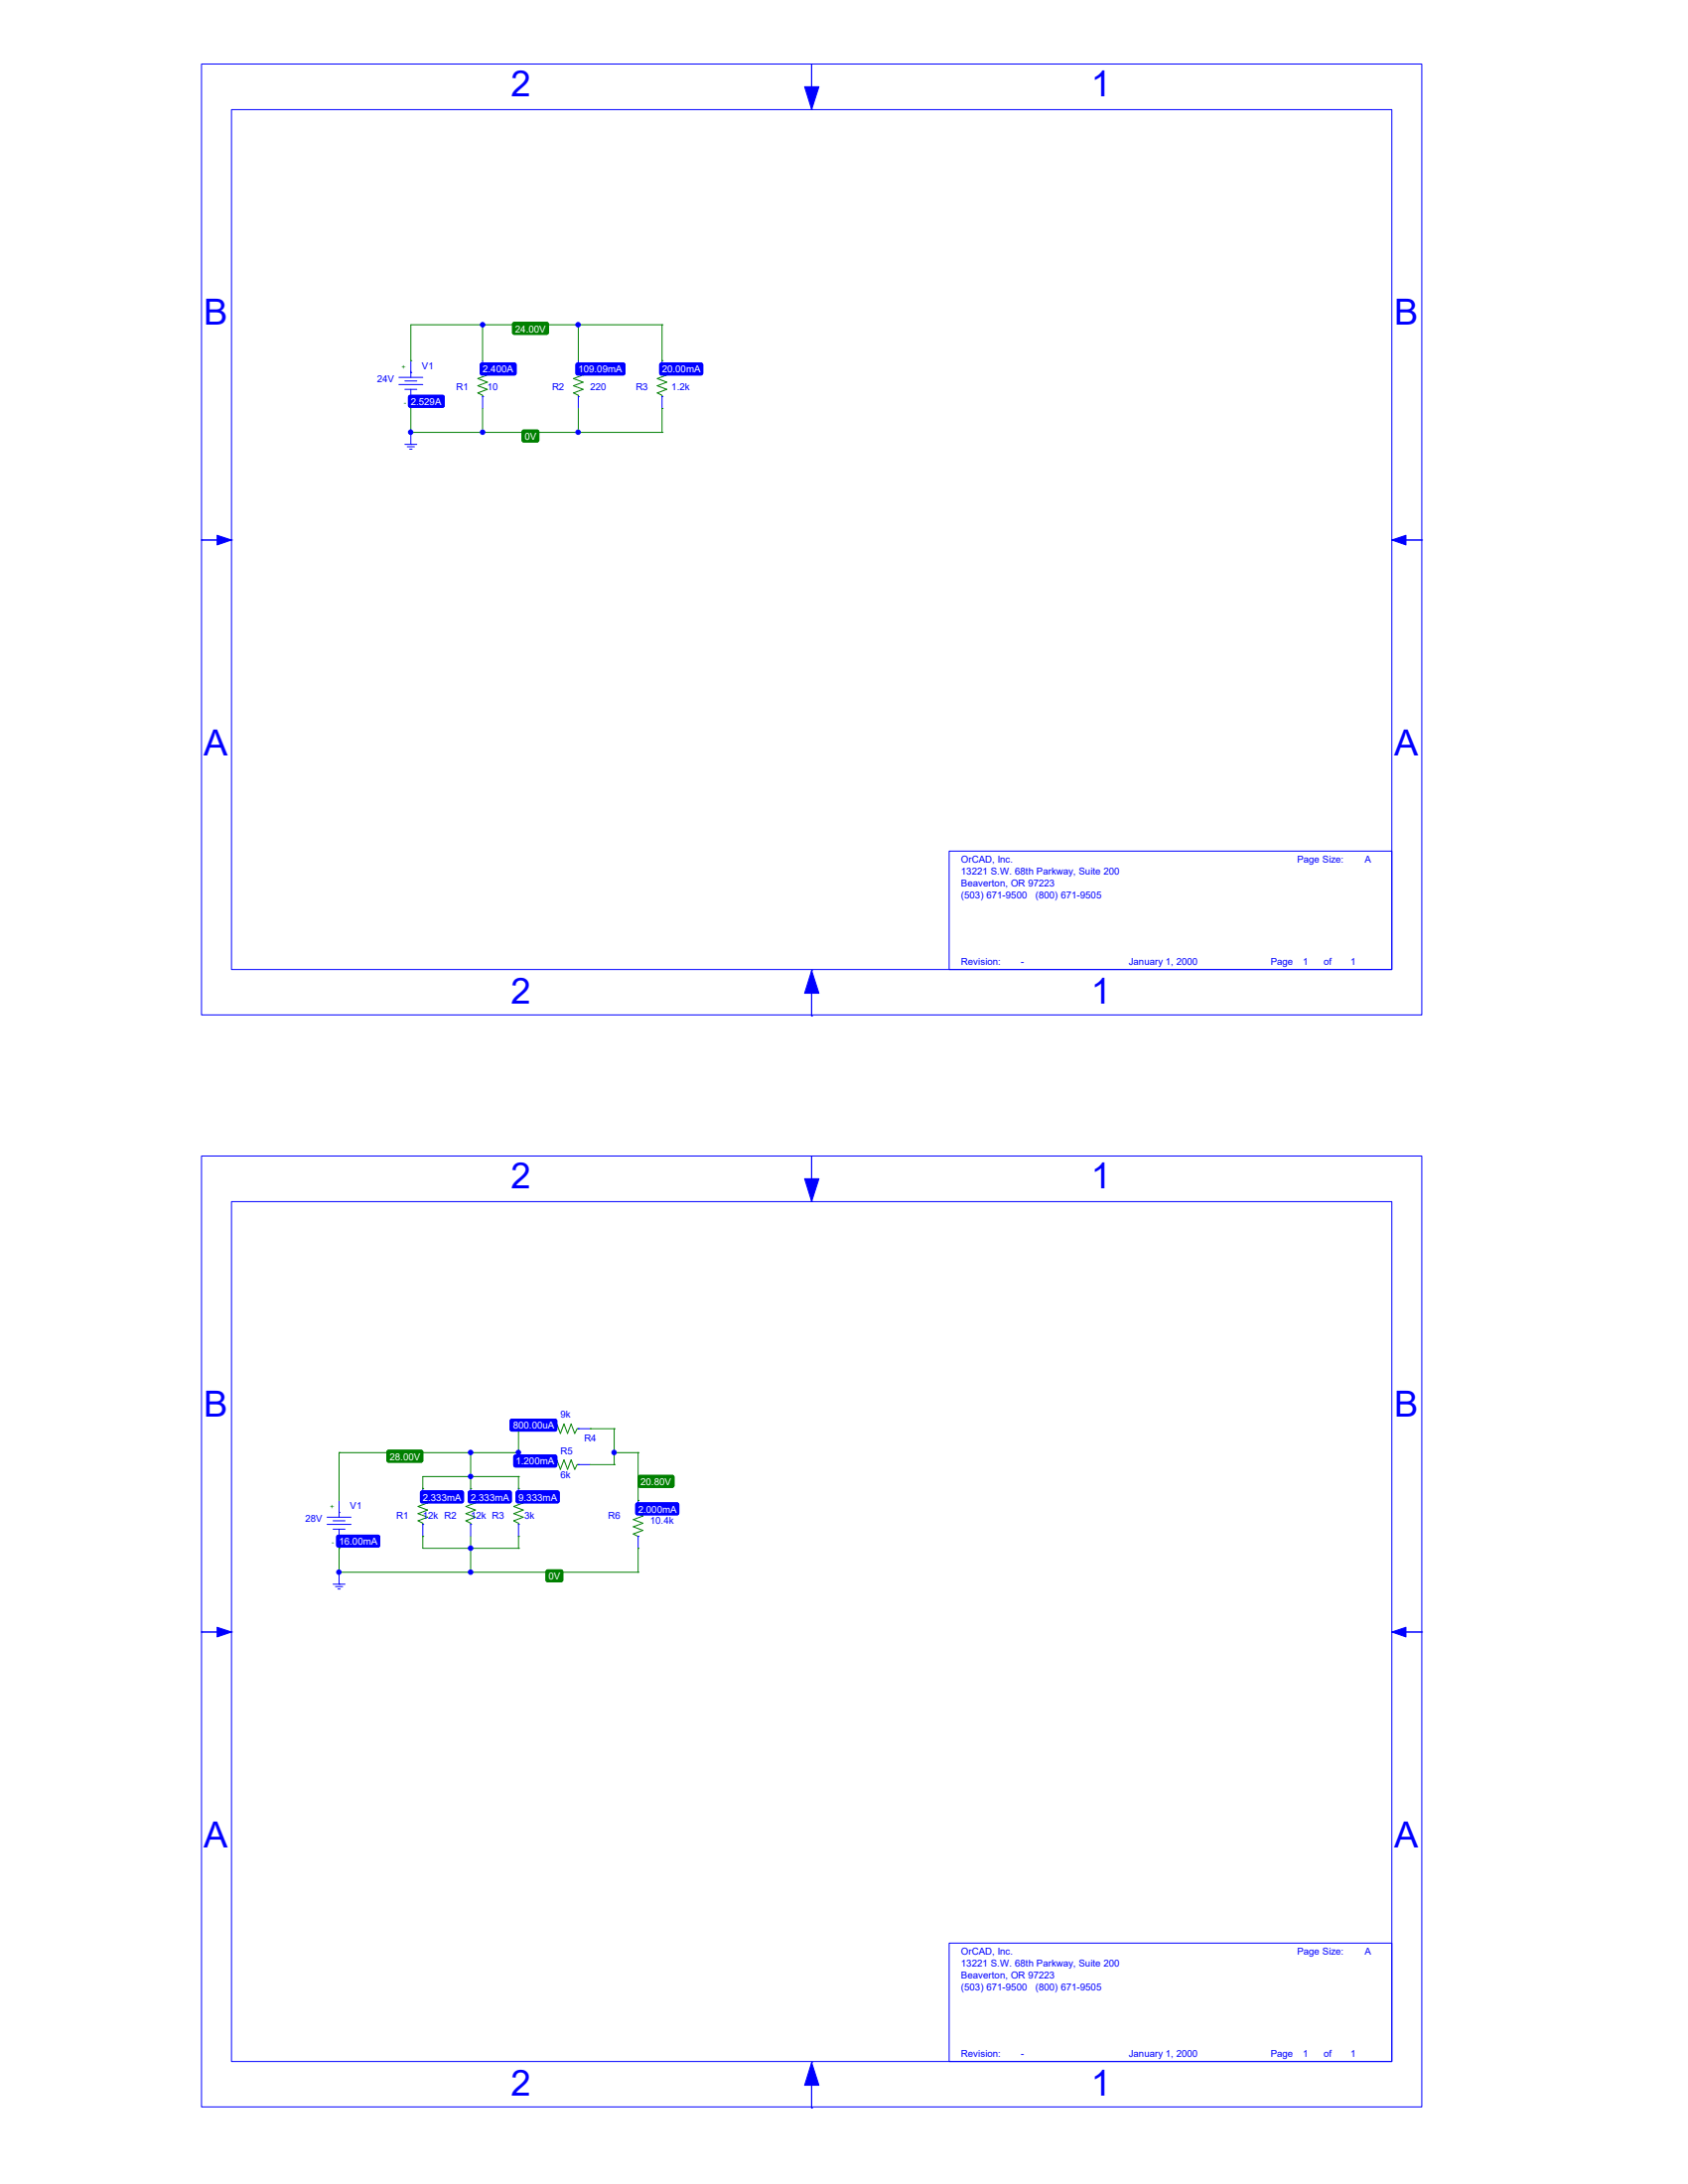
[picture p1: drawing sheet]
<svg xmlns="http://www.w3.org/2000/svg" width="216mm" height="279mm" viewBox="0 0 216 279" stroke-linecap="round" stroke-linejoin="round" font-family="sans-serif">
<g fill="none" stroke="#00f" stroke-width=".13">
<path d="M25.8 8.2h156.1v121.6h-156.1zM29.6 14h148.4v110h-148.4zM103.8 8.2h.1M103.8 8.2v5.8M103.8 14h.1M51 49.2h3.1M51 48.3h3.1M51.8 48.7h1.5M51.8 49.8h1.5M51.8 56.8h1.5M52.1 57.2h.9M52.4 57.5h.3"/>
<path d="M52.5 47.7h.1M52.5 50.7h.1M52.5 56.8h.1M52.5 46.1v2.2M52.5 49.8v2.5M52.5 55.3v1.5M61.7 47.7h.1M61.7 50.7h.1M61.7 46.1v1.6M61.7 50.7v1.6M74 47.7h.1M74 50.7h.1"/>
<path d="M74 46.1v1.6M74 50.7v1.6M84.7 47.7h.1M84.7 50.7h.1M84.7 46.1v1.6M84.7 50.7v1.6M25.8 69.1h.1M29.6 69.1h.1M29.6 69.1h-3.8M178 69.1h3.8M178 69.1h.1M181.8 69.1h.1"/>
<path d="M121.4 108.9h56.6v15.1h-56.6zM103.8 130h.1M103.8 124.2v5.8M103.8 124.2h.1M25.8 147.9h156.1v121.6h-156.1zM29.6 153.7h148.4v110h-148.4zM103.8 147.9h.1M103.8 147.9v5.8M103.8 153.7h.1M41.8 195h3.1M41.8 194.1h3.1M42.6 194.6h1.5"/>
<path d="M42.6 195.6h1.5M43.4 193.5h.1M43.4 196.5h.1M43.4 192v2.1M43.4 195.6v2.5M54.1 192h.1M54.1 195h.1M54.1 190.4v1.6M54.1 195v1.5M60.2 192h.1M60.2 195h.1M60.2 190.4v1.6"/>
<path d="M60.2 195v1.5M66.3 192h.1M66.3 195h.1M66.3 190.4v1.6M66.3 195v1.5M69.4 182.8h1.5M69.4 187.4h1.5M70.9 182.8h.1M70.9 187.4h.1M74 182.8h.1M74 187.4h.1M74 182.8h1.5"/>
<path d="M74 187.4h1.5M81.6 196.5h.1M81.6 193.5h.1M81.6 192v1.5M81.6 196.5v1.6M25.8 208.8h.1M29.6 208.8h.1M29.6 208.8h-3.8M42.6 202.7h1.5M42.9 203h.9M43.2 203.3h.3M43.4 202.7h.1"/>
<path d="M43.4 201.1v1.6M178 208.8h3.8M178 208.8h.1M181.8 208.8h.1M121.4 248.6h56.6v15.1h-56.6zM103.8 269.7h.1M103.8 263.9v5.8M103.8 263.9h.1"/>
</g>
<g fill="#00f" stroke="#00f" stroke-width=".13">
<path d="M102.9 11.1h1.8l-.9 2.9z"/>
<path d="M103.8 124.2l.9 2.9h-1.8z"/>
<path d="M27.8 68.5l1.8 .6-1.8 .6z"/>
<path d="M178 69.1l1.8-.6v1.2z"/>
<path d="M102.9 150.8h1.8l-.9 2.9z"/>
<path d="M103.8 263.9l.9 2.9h-1.8z"/>
<path d="M27.8 208.2l1.8 .6-1.8 .6z"/>
<path d="M178 208.8l1.8-.6v1.2z"/>
<path d="M52.3 50.6h.2h4.1h.2v.2v1.1v.1l-.2 .1h-4.1l-.2-.1-.1-.1z" fill-rule="evenodd"/>
<path d="M61.5 46.5l.2-.1h4.1l.1 .1 .1 .2v1l-.1 .2-.1 .1h-4.1l-.2-.1-.1-.2z" fill-rule="evenodd"/>
<path d="M73.7 46.5l.2-.1h5.8l.2 .1v.2v1v.2l-.2 .1h-5.8l-.2-.1v-.2z" fill-rule="evenodd"/>
<path d="M84.4 46.5l.2-.1h5.1l.1 .1 .1 .2v1l-.1 .2-.1 .1h-5.1l-.2-.1v-.2z" fill-rule="evenodd"/>
<path d="M52.3 50.6h.2h4.1h.2v.2v1.1v.1l-.2 .1h-4.1l-.2-.1-.1-.1z" fill-rule="evenodd"/>
<path d="M61.5 46.5l.2-.1h4.1l.1 .1 .1 .2v1l-.1 .2-.1 .1h-4.1l-.2-.1-.1-.2z" fill-rule="evenodd"/>
<path d="M73.7 46.5l.2-.1h5.8l.2 .1v.2v1v.2l-.2 .1h-5.8l-.2-.1v-.2z" fill-rule="evenodd"/>
<path d="M84.4 46.5l.2-.1h5.1l.1 .1 .1 .2v1l-.1 .2-.1 .1h-5.1l-.2-.1v-.2z" fill-rule="evenodd"/>
<path d="M43.1 196.5l.2-.1h5l.2 .1 .1 .1v1.1l-.1 .2h-.2h-5h-.2v-.2z" fill-rule="evenodd"/>
<path d="M53.8 190.8l.2-.1h5.1l.1 .1 .1 .2v1l-.1 .2-.1 .1h-5.1l-.2-.1v-.2z" fill-rule="evenodd"/>
<path d="M60 190.8l.1-.1h5.1l.1 .1 .1 .2v1l-.1 .2-.1 .1h-5.1l-.1-.1-.1-.2z" fill-rule="evenodd"/>
<path d="M66.1 190.8l.1-.1h5.1l.2 .1v.2v1v.2l-.2 .1h-5.1l-.1-.1-.1-.2z" fill-rule="evenodd"/>
<path d="M65.3 181.6h.2h5.5h.1l.1 .2v1.1l-.1 .1-.1 .1h-5.5l-.2-.1-.1-.1z" fill-rule="evenodd"/>
<path d="M65.8 186.2l.1-.1h5.1l.1 .1 .1 .2v1l-.1 .2-.1 .1h-5.1l-.1-.1-.1-.2z" fill-rule="evenodd"/>
<path d="M81.4 192.3h.1h5.1h.2v.2v1.1v.1l-.2 .1h-5.1l-.1-.1-.1-.1z" fill-rule="evenodd"/>
<path d="M43.1 196.5l.2-.1h5l.2 .1 .1 .1v1.1l-.1 .2h-.2h-5h-.2v-.2z" fill-rule="evenodd"/>
<path d="M53.8 190.8l.2-.1h5.1l.1 .1 .1 .2v1l-.1 .2-.1 .1h-5.1l-.2-.1v-.2z" fill-rule="evenodd"/>
<path d="M60 190.8l.1-.1h5.1l.1 .1 .1 .2v1l-.1 .2-.1 .1h-5.1l-.1-.1-.1-.2z" fill-rule="evenodd"/>
<path d="M66.1 190.8l.1-.1h5.1l.2 .1v.2v1v.2l-.2 .1h-5.1l-.1-.1-.1-.2z" fill-rule="evenodd"/>
<path d="M65.3 181.6h.2h5.5h.1l.1 .2v1.1l-.1 .1-.1 .1h-5.5l-.2-.1-.1-.1z" fill-rule="evenodd"/>
<path d="M65.8 186.2l.1-.1h5.1l.1 .1 .1 .2v1l-.1 .2-.1 .1h-5.1l-.1-.1-.1-.2z" fill-rule="evenodd"/>
<path d="M81.4 192.3h.1h5.1h.2v.2v1.1v.1l-.2 .1h-5.1l-.1-.1-.1-.1z" fill-rule="evenodd"/>
<circle cx="73.9" cy="41.5" r=".29"/>
<circle cx="73.9" cy="55.3" r=".29"/>
<circle cx="61.7" cy="41.5" r=".29"/>
<circle cx="61.7" cy="55.3" r=".29"/>
<circle cx="52.5" cy="55.3" r=".29"/>
<circle cx="66.3" cy="185.8" r=".29"/>
<circle cx="78.5" cy="185.8" r=".29"/>
<circle cx="43.3" cy="201.1" r=".29"/>
<circle cx="60.2" cy="188.9" r=".29"/>
<circle cx="60.2" cy="201.1" r=".29"/>
<circle cx="60.2" cy="198.1" r=".29"/>
<circle cx="60.2" cy="185.8" r=".29"/>
</g>
<g fill="none" stroke="#008000" stroke-width=".13">
<path d="M52.5 46.1h.1M52.5 55.3h.1M52.5 52.3v3M52.5 55.3h32.2M61.7 41.5h.1M61.7 55.3h.1M61.7 47.7l.6 .3-1.2 .4 1.2 .5-1.2 .5 1.2 .4-1.2 .5 .6 .3v.1M61.7 41.5v4.6M61.7 52.3v3M74 41.5h.1M74 55.3h.1M74 47.7l.6 .3-1.2 .4 1.2 .5-1.2 .5 1.2 .4-1.2 .5 .6 .3v.1"/>
<path d="M74 41.5v4.6M74 52.3v3M84.7 46.1h.1M84.7 41.5h.1M84.7 52.3h.1M84.7 55.3h.1M84.7 47.7l.6 .3-1.2 .4 1.2 .5-1.2 .5 1.2 .4-1.2 .5 .6 .3v.1M84.7 41.5v4.6M84.7 52.3v3M84.7 41.5h-32.2v4.6M43.4 198.1h.1M43.4 185.8h.1"/>
<path d="M43.4 185.8h22.9M43.4 198.1v3h38.2M43.4 185.8v6.2M54.1 196.5h.1M54.1 190.4h.1M54.1 192l.6 .3-1.2 .4 1.2 .5-1.2 .4 1.2 .5-1.2 .5 .6 .3v.1M54.1 196.5v1.6h12.2M60.2 198.1h.1M60.2 185.8h.1M60.2 188.9h.1M60.2 190.4h.1M60.2 192l.6 .3-1.2 .4 1.2 .5-1.2 .4 1.2 .5-1.2 .5 .6 .3v.1"/>
<path d="M60.2 185.8v4.6M60.2 196.5v4.6M66.3 196.5h.1M66.3 198.1h.1M66.3 182.8h.1M66.3 185.8h.1M66.3 187.4h.1M66.3 188.9h.1M66.3 190.4h.1M66.3 188.9h-12.2v1.5M66.3 192l.6 .3-1.2 .4 1.2 .5-1.2 .4 1.2 .5-1.2 .5 .6 .3v.1M66.3 182.8v4.6"/>
<path d="M66.3 188.9v1.5M66.3 196.5v1.6M66.3 182.8h3.1M66.3 187.4h3.1M69.4 187.4h.1M70.9 182.8l.3-.6 .5 1.2 .4-1.2 .5 1.2 .5-1.2 .4 1.2 .3-.6h.2M70.9 187.4l.3-.6 .5 1.2 .4-1.2 .5 1.2 .5-1.2 .4 1.2 .3-.6h.2M75.5 182.8h.1M75.5 182.8h3.1M75.5 187.4h3.1M78.6 187.4h.1M78.6 185.8h.1"/>
<path d="M78.6 182.8h.1M78.6 182.8v4.6M78.6 185.8h3M81.6 185.8h.1M81.6 192h.1M81.6 198.1h.1M81.6 193.5v.1l.6 .3-1.2 .5 1.2 .5-1.2 .4 1.2 .5-1.2 .4 .6 .3M81.6 185.8v6.2M81.6 198.1v3M60.2 201.1h.1M81.6 201.1h.1"/>
</g>
<g fill="#008000" stroke="#008000" stroke-width=".13">
<path d="M65.6 41.3l.2-.1h4.1l.2 .1v.2v1v.2l-.2 .1h-4.1l-.2-.1v-.2z" fill-rule="evenodd"/>
<path d="M66.8 55.1l.2-.1 1.9 .1v.1v1.3h-.2h-1.9v-.2z" fill-rule="evenodd"/>
<path d="M65.6 41.3l.2-.1h4.1l.2 .1v.2v1v.2l-.2 .1h-4.1l-.2-.1v-.2z" fill-rule="evenodd"/>
<path d="M66.8 55.1l.2-.1 1.9 .1v.1v1.3h-.2h-1.9v-.2z" fill-rule="evenodd"/>
<path d="M81.7 188.8l.1-.1h4.2l.1 .1 .1 .2v1l-.1 .2-.1 .1h-4.2l-.1-.1-.1-.2z" fill-rule="evenodd"/>
<path d="M69.9 200.9l.2-.1 1.8 .1 .1 .2-.1 1.2-.2 .1-1.8-.1-.1-.2z" fill-rule="evenodd"/>
<path d="M49.6 185.6l.1-.1h4.1l.2 .1 .1 .2v1l-.1 .2-.2 .1h-4.1l-.1-.1-.1-.2z" fill-rule="evenodd"/>
<path d="M81.7 188.8l.1-.1h4.2l.1 .1 .1 .2v1l-.1 .2-.1 .1h-4.2l-.1-.1-.1-.2z" fill-rule="evenodd"/>
<path d="M69.9 200.9l.2-.1 1.8 .1 .1 .2-.1 1.2-.2 .1-1.8-.1-.1-.2z" fill-rule="evenodd"/>
<path d="M49.6 185.6l.1-.1h4.1l.2 .1 .1 .2v1l-.1 .2-.2 .1h-4.1l-.1-.1-.1-.2z" fill-rule="evenodd"/>
</g>
<g font-size="4.6" fill="#00f">
<text x="65.4" y="12.4">2</text>
<text x="139.6" y="12.4">1</text>
<text x="26.1" y="41.6">B</text>
<text x="178.3" y="41.6">B</text>
<text x="26.1" y="96.6">A</text>
<text x="178.3" y="96.6">A</text>
<text x="65.4" y="128.4">2</text>
<text x="139.6" y="128.4">1</text>
<text x="65.4" y="152.1">2</text>
<text x="139.6" y="152.1">1</text>
<text x="26.1" y="181.3">B</text>
<text x="178.3" y="181.3">B</text>
<text x="26.1" y="236.3">A</text>
<text x="178.3" y="236.3">A</text>
<text x="65.4" y="268.1">2</text>
<text x="139.6" y="268.1">1</text>
</g>
<g font-size="1.2" fill="#00f">
<text x="54" y="47.2">V1</text>
<text x="48.2" y="48.9">24V</text>
<text x="58.4" y="50">R1</text>
<text x="62.3" y="50">10</text>
<text x="70.6" y="50">R2</text>
<text x="75.5" y="50">220</text>
<text x="81.3" y="50">R3</text>
<text x="85.9" y="50">1.2k</text>
<text x="122.9" y="110.4">OrCAD, Inc.</text>
<text x="122.9" y="111.9">13221 S.W. 68th Parkway, Suite 200</text>
<text x="122.9" y="113.5">Beaverton, OR 97223</text>
<text x="165.9" y="110.4">Page Size:</text>
<text x="174.5" y="110.4">A</text>
<text x="122.9" y="115">(503) 671-9500</text>
<text x="132.5" y="115">(800) 671-9505</text>
<text x="122.9" y="123.4">Revision:</text>
<text x="130.6" y="123.4">-</text>
<text x="144.4" y="123.4">January 1, 2000</text>
<text x="162.5" y="123.4">Page</text>
<text x="166.6" y="123.4">1</text>
<text x="169.3" y="123.4">of</text>
<text x="172.7" y="123.4">1</text>
<text x="71.7" y="181.4">9k</text>
<text x="71.7" y="186">R5</text>
<text x="74.7" y="184.5">R4</text>
<text x="71.7" y="189.1">6k</text>
<text x="39.1" y="194.7">28V</text>
<text x="44.8" y="193">V1</text>
<text x="50.7" y="194.3">R1</text>
<text x="54.1" y="194.3">12k R2</text>
<text x="60.2" y="194.3">12k R3</text>
<text x="67.1" y="194.3">3k</text>
<text x="77.8" y="194.3">R6</text>
<text x="83.2" y="195">10.4k</text>
<text x="122.9" y="250.1">OrCAD, Inc.</text>
<text x="122.9" y="251.6">13221 S.W. 68th Parkway, Suite 200</text>
<text x="165.9" y="250.1">Page Size:</text>
<text x="174.5" y="250.1">A</text>
<text x="122.9" y="253.2">Beaverton, OR 97223</text>
<text x="122.9" y="254.7">(503) 671-9500</text>
<text x="132.5" y="254.7">(800) 671-9505</text>
<text x="122.9" y="263.1">Revision:</text>
<text x="130.6" y="263.1">-</text>
<text x="144.4" y="263.1">January 1, 2000</text>
<text x="162.5" y="263.1">Page</text>
<text x="166.6" y="263.1">1</text>
<text x="169.3" y="263.1">of</text>
<text x="172.7" y="263.1">1</text>
</g>
<g font-size="1.2" fill="#fff">
<text x="61.7" y="47.7">2.400A</text>
<text x="65.9" y="42.5">24.00V</text>
<text x="74" y="47.7">109.09mA</text>
<text x="84.7" y="47.7">20.00mA</text>
<text x="52.5" y="51.8">2.529A</text>
<text x="67.1" y="56.3">0V</text>
<text x="65.6" y="182.8">800.00uA</text>
<text x="49.9" y="186.8">28.00V</text>
<text x="54.1" y="192">2.333mA</text>
<text x="60.2" y="192">2.333mA</text>
<text x="66" y="187.4">1.200mA</text>
<text x="66.3" y="192">9.333mA</text>
<text x="81.9" y="190">20.80V</text>
<text x="43.4" y="197.6">16.00mA</text>
<text x="81.6" y="193.5">2.000mA</text>
<text x="70.2" y="202.1">0V</text>
</g>
<g font-size=".9" fill="#008000">
<text x="51.4" y="47.2">+</text>
<text x="51.7" y="51.8">-</text>
<text x="42.2" y="193">+</text>
<text x="42.5" y="197.6">-</text>
</g>
</svg>
